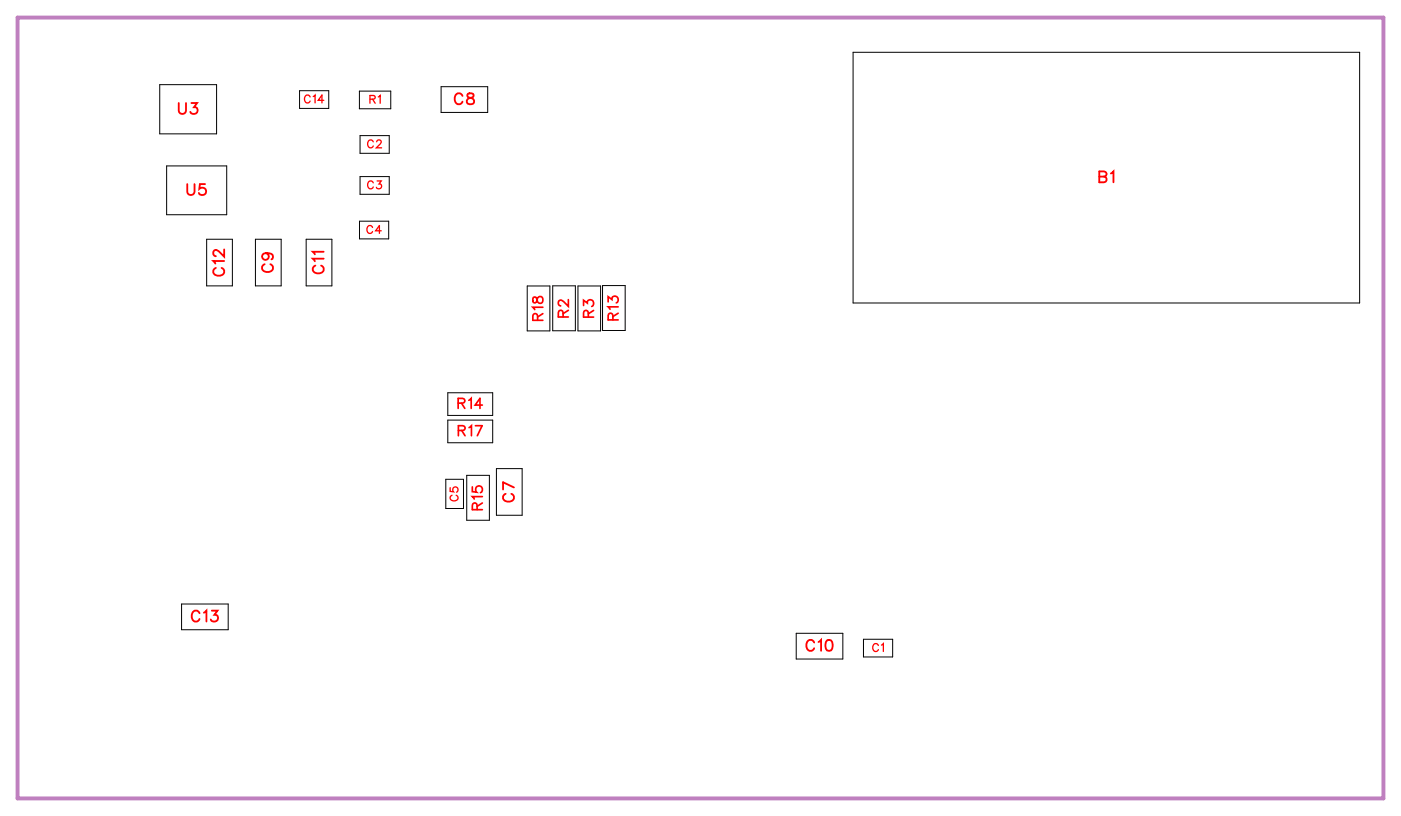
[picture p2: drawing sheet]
<svg xmlns="http://www.w3.org/2000/svg" width="91mm" height="53mm" viewBox="0 0 91 53" stroke-linecap="round" stroke-linejoin="round" font-family="sans-serif">
<path d="M1.1 1.1h88.9v50.8h-88.9z" fill="none" stroke="#bf80bf" stroke-width=".25"/>
<g fill="none" stroke="#000" stroke-width=".07">
<path d="M10.4 5.5h3.7v3.2h-3.7zM10.8 10.8h4v3.2h-4zM13.5 15.6h1.6v3h-1.6zM16.6 15.6h1.7v3h-1.7zM19.5 5.9h1.9v1.2h-1.9zM19.9 15.6h1.7v3h-1.7zM23.4 5.9h2v1.2h-2zM23.4 14.4h1.9v1.1h-1.9zM23.4 8.8h1.9v1.2h-1.9zM23.4 11.5h1.9v1.1h-1.9zM28.7 5.6h3v1.7h-3zM34.3 18.6h1.5v2.9h-1.5z"/>
<path d="M36 18.6h1.4v2.9h-1.4zM37.6 18.6h1.5v2.9h-1.5zM39.2 18.6h1.5v2.9h-1.5zM55.5 3.4h33v16.3h-33zM11.8 39.3h3.1v1.7h-3.1zM29 31.2h1.2v1.9h-1.2zM29.1 25.6h3v1.4h-3zM29.1 27.3h3v1.5h-3zM30.4 30.9h1.5v2.9h-1.5zM32.3 30.5h1.7v3h-1.7zM51.8 41.2h3.1v1.7h-3.1zM56.2 41.6h1.9v1.1h-1.9z"/>
</g>
<g fill="none" stroke="#f00" stroke-width=".12">
<path d="M11.6 6.7v.5l.2 .2 .3-.1v-.6M12.2 12v.5l.2 .2 .2-.1 .1-.6M12.5 6.7h.3l-.2 .3a.24 .24 0 0 1 .2 .4 .24 .24 0 0 1-.4-.1M13.3 12h-.3v.3a.25 .25 0 0 1 .4 0 .25 .25 0 0 1-.1 .3 .25 .25 0 0 1-.4 0M14.1 17.4a.26 .26 0 0 0-.2 .3 .26 .26 0 0 0 .3 .2h.1a.26 .26 0 0 0 .3-.2 .26 .26 0 0 0-.2-.3M14.6 17h-.7l.1 .1M14.6 16.2v.5l-.3-.3-.3-.1-.1 .1v.1l.2 .2M17.2 17.2a.26 .26 0 0 0-.1 .3 .26 .26 0 0 0 .2 .2h.2a.26 .26 0 0 0 .3-.2 .26 .26 0 0 0-.2-.3M17.3 16.5a.22 .22 0 0 1 .2 .3 .22 .22 0 0 1-.4 .1 .22 .22 0 0 1 .1-.4h.1a.34 .34 0 0 1 .5 .2l-.1 .2M20.5 17.3a.26 .26 0 0 0-.1 .3 .26 .26 0 0 0 .2 .2h.2a.26 .26 0 0 0 .3-.2 .26 .26 0 0 0-.2-.3M21.1 16.8h-.7l.1 .2M21.1 16.4h-.7l.1 .1"/>
<path d="M30.1 6.2a.26 .26 0 0 0-.3-.1 .26 .26 0 0 0-.2 .2v.2a.26 .26 0 0 0 .2 .3 .26 .26 0 0 0 .3-.2M30.5 6.1v.2l.3 .1 .1 .1a.24 .24 0 0 1-.3 .3 .24 .24 0 0 1-.2-.3l.4-.3v-.1zM71.5 11.5l.5 .1v.1l-.1 .2h-.4v-.7h.5v.2l-.1 .1M72.3 11.3l.2-.1v.7M13 39.9a.26 .26 0 0 0-.3-.2 .26 .26 0 0 0-.2 .3v.2a.26 .26 0 0 0 .2 .2 .26 .26 0 0 0 .3-.1M13.3 39.9l.1-.2v.7M13.8 39.7h.4l-.2 .3a.24 .24 0 0 1 .1 .4 .24 .24 0 0 1-.4-.1M32.9 32.1a.26 .26 0 0 0-.2 .3 .26 .26 0 0 0 .3 .2h.2a.26 .26 0 0 0 .3-.2 .26 .26 0 0 0-.2-.3M33.4 31.7l-.7-.3v.4M53 41.8a.26 .26 0 0 0-.3-.2 .26 .26 0 0 0-.2 .3v.2a.26 .26 0 0 0 .2 .2 .26 .26 0 0 0 .3-.1M53.3 41.8l.1-.2v.7M53.8 41.7l.1-.1a.37 .37 0 0 1 .3 .4 .37 .37 0 0 1-.3 .3 .45 .45 0 0 1-.1-.6z"/>
</g>
<g fill="none" stroke="#f00" stroke-width=".08">
<path d="M20.2 6.3a.19 .19 0 0 0-.2-.1 .19 .19 0 0 0-.2 .2v.1a.19 .19 0 0 0 .2 .2 .19 .19 0 0 0 .2-.1M20.4 6.3l.1-.1v.5M21.1 6.5h-.4l.3-.3v.5M24.1 6.5l.3-.1v-.1l-.3-.1v.5M24.2 14.8a.19 .19 0 0 0-.2-.1 .19 .19 0 0 0-.1 .2v.1a.19 .19 0 0 0 .1 .2 .19 .19 0 0 0 .2-.1M24.3 6.5l.1 .2M24.3 9.2a.19 .19 0 0 0-.2-.1 .19 .19 0 0 0-.2 .2v.1a.19 .19 0 0 0 .2 .2 .19 .19 0 0 0 .2-.1M24.3 11.9a.19 .19 0 0 0-.2-.1 .19 .19 0 0 0-.2 .2v.1a.19 .19 0 0 0 .2 .2 .19 .19 0 0 0 .2-.1M24.5 9.2l.1-.1 .2 .1-.3 .4h.3M24.5 11.8h.3l-.1 .2a.17 .17 0 0 1 .1 .2 .17 .17 0 0 1-.3 0M24.6 6.3l.1-.1v.5M24.8 15h-.4l.3-.3v.5"/>
<path d="M29.3 31.7v.3h.2a.18 .18 0 0 1 0-.3 .18 .18 0 0 1 .3 .1 .18 .18 0 0 1-.1 .2M29.4 32.2a.19 .19 0 0 0-.1 .2 .19 .19 0 0 0 .2 .2h.1a.19 .19 0 0 0 .2-.2 .19 .19 0 0 0-.1-.2M57.2 42a.19 .19 0 0 0-.2-.1 .19 .19 0 0 0-.2 .2v.1a.19 .19 0 0 0 .2 .2 .19 .19 0 0 0 .2-.1M57.4 42l.1-.1v.5"/>
</g>
<g fill="none" stroke="#f00" stroke-width=".11">
<path d="M34.7 19.4v.3h.1l.3-.4a.22 .22 0 0 1 .2 .2 .22 .22 0 0 1-.2 .2l-.2-.3zM35.3 20h-.6l.1 .1M37 19.5v.4l-.5-.4-.2 .3 .2 .1M38 19.9v-.4l.2 .2a.22 .22 0 0 1 .4-.1 .22 .22 0 0 1-.1 .3M39.6 19.6v-.3l.2 .2a.22 .22 0 0 1 .4-.2 .22 .22 0 0 1-.1 .4M40.2 20h-.6l.1 .1M29.8 26.2h.4v-.2l-.4-.1v.7M29.8 28h.4v-.2l-.4-.1v.6M30 26.2l.3 .4M30.1 28l.2 .3M30.5 26l.2-.1v.7M30.5 27.8l.2-.1v.6"/>
<path d="M30.7 31.7v.3h.3a.23 .23 0 0 1 0-.3 .23 .23 0 0 1 .4 0 .23 .23 0 0 1-.1 .3M30.9 27.7h.5l-.3 .6M31.1 33.2l-.1-.4h-.2l-.1 .4h.7M31.4 26.4h-.5l.3-.5v.7M31.4 32.3h-.7l.2 .2M31.4 32.7l-.3 .2M35 20.8v-.3l-.3-.1v.4h.6M35.3 20.4l-.3 .2M36.6 20.6v-.4h-.2l-.1 .4h.7M37 20.2l-.4 .2M38.3 20.6v-.3l-.3-.1v.4h.6M38.6 20.2l-.3 .2"/>
<path d="M39.9 20.8v-.4h-.3v.4h.6M40.2 20.4l-.3 .2"/>
</g>
<g font-size="1.2" fill="#fff">
<text x="11.6" y="7.7">U3</text>
<text x="29.5" y="7.1">C8</text>
<text x="12.1" y="13">U5</text>
<text x="14.9" y="18" transform="rotate(-90 14.9 18)">C12</text>
<text x="18.1" y="17.8" transform="rotate(-90 18.1 17.8)">C9</text>
<text x="21.4" y="17.8" transform="rotate(-90 21.4 17.8)">C11</text>
<text x="71.5" y="12.2">B1</text>
<text x="33.7" y="32.7" transform="rotate(-90 33.7 32.7)">C7</text>
<text x="12.4" y="40.7">C13</text>
<text x="52.4" y="42.6">C10</text>
</g>
<g font-size="1.1" fill="#fff">
<text x="35.6" y="20.9" transform="rotate(-90 35.6 20.9)">R18</text>
<text x="37.3" y="20.7" transform="rotate(-90 37.3 20.7)">R2</text>
<text x="38.9" y="20.7" transform="rotate(-90 38.9 20.7)">R3</text>
<text x="40.5" y="20.9" transform="rotate(-90 40.5 20.9)">R13</text>
<text x="29.8" y="26.8">R14</text>
<text x="29.8" y="28.6">R17</text>
<text x="31.7" y="33.2" transform="rotate(-90 31.7 33.2)">R15</text>
</g>
<g font-size=".9" fill="#fff">
<text x="19.8" y="6.9">C14</text>
<text x="23.9" y="9.8">C2</text>
<text x="24" y="6.9">R1</text>
<text x="23.8" y="15.4">C4</text>
<text x="23.9" y="12.5">C3</text>
<text x="30" y="32.6" transform="rotate(-90 30 32.6)">C5</text>
<text x="56.8" y="42.6">C1</text>
</g>
</svg>
